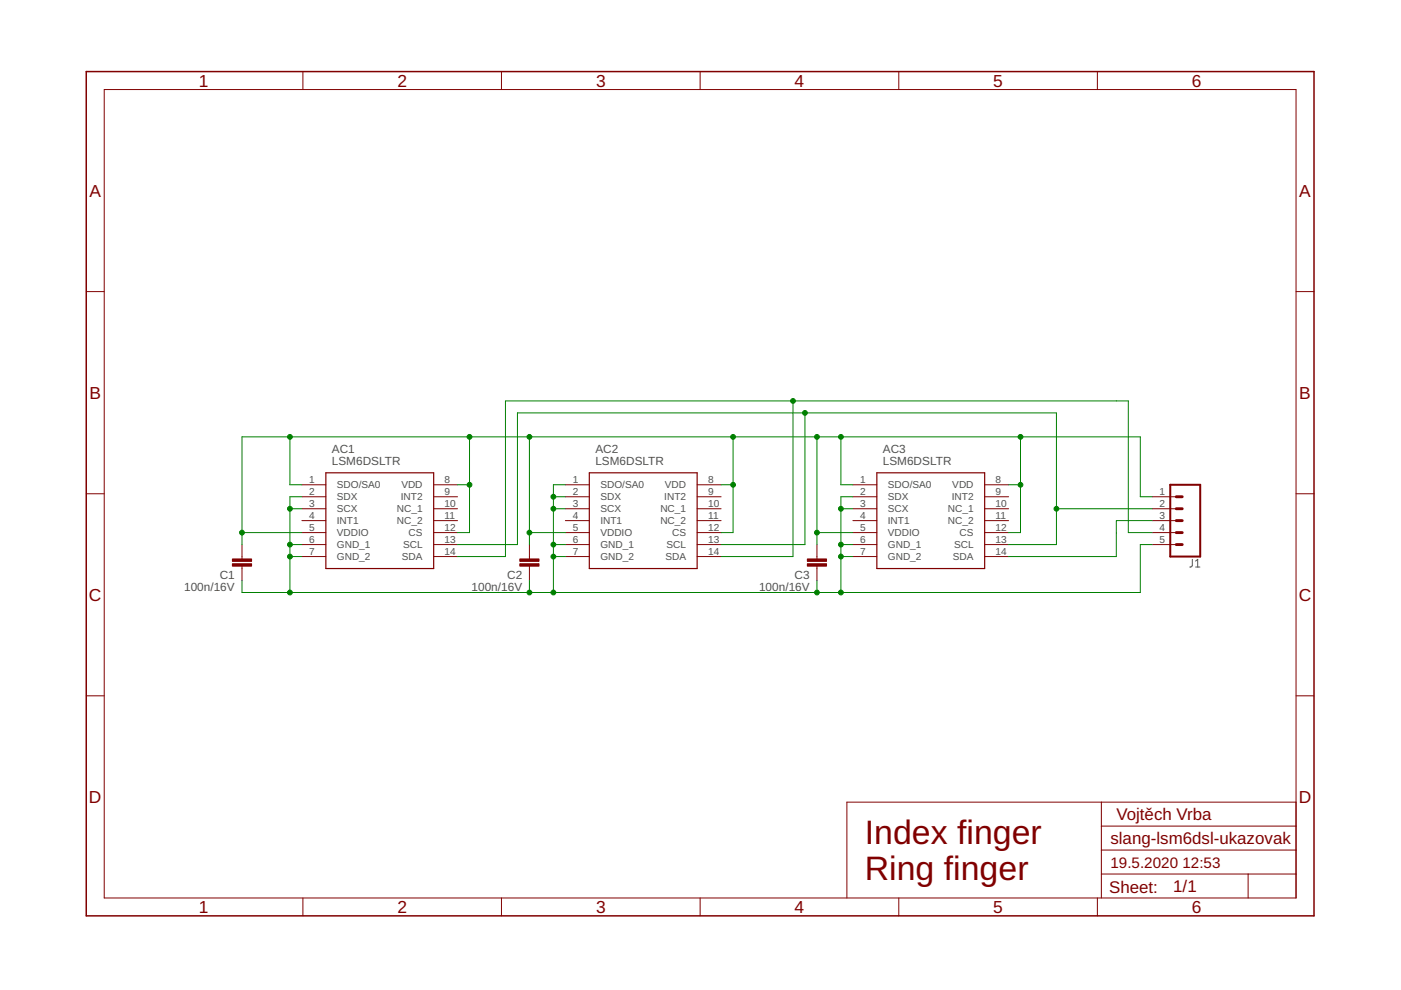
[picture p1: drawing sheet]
<svg xmlns="http://www.w3.org/2000/svg" width="297mm" height="210mm" viewBox="0 0 297 210" stroke-linecap="round" stroke-linejoin="round" font-family="sans-serif">
<path d="M252.8 118.6v1.4l-.6 .2M253.5 119l.4-.4v1.6M253.5 120.2h.9" fill="none" stroke="#505050" stroke-width=".21"/>
<g fill="none" stroke="#800000" stroke-width=".21">
<path d="M22.1 19h252.7v171.4h-252.7zM64.2 15.2v3.8M106.3 15.2v3.8M148.4 15.2v3.8M190.6 15.2v3.8M232.7 15.2v3.8M18.3 61.8h3.8M274.8 61.8h3.8M18.3 104.7h3.8M51.3 115.5v3M64 105.3h5.1M64 107.9h5.1"/>
<path d="M64 110.4h5.1M64 112.9h5.1M64 115.5h5.1M64 102.8h5.1M64 118h5.1M91.9 105.3h5.1M91.9 107.9h5.1M91.9 110.4h5.1M91.9 112.9h5.1M91.9 115.5h5.1M91.9 102.8h5.1M91.9 118h5.1"/>
<path d="M112.2 115.5v3M119.9 105.3h5M119.9 107.9h5M119.9 110.4h5M119.9 112.9h5M119.9 115.5h5M119.9 102.8h5M119.9 118h5M147.8 105.3h5.1M147.8 107.9h5.1M147.8 110.4h5.1M147.8 112.9h5.1"/>
<path d="M147.8 115.5h5.1M147.8 102.8h5.1M147.8 118h5.1M173.2 115.5v3M180.8 105.3h5.1M180.8 107.9h5.1M180.8 110.4h5.1M180.8 112.9h5.1M180.8 115.5h5.1M180.8 102.8h5.1M180.8 118h5.1M208.8 105.3h5"/>
<path d="M208.8 107.9h5M208.8 110.4h5M208.8 112.9h5M208.8 115.5h5M208.8 102.8h5M208.8 118h5M244.3 105.3h5.1M244.3 107.9h5.1M244.3 110.4h5.1M244.3 112.9h5.1M244.3 115.5h5.1M274.8 104.7h3.8"/>
<path d="M51.3 120v3.1M112.2 120v3.1M173.2 120v3.1M18.3 147.5h3.8M274.8 147.5h3.8M233.5 170.1v20.3M233.5 175.2h41.3M274.8 170.1h-95.2v20.3M64.2 190.4v3.8M106.3 190.4v3.8M148.4 190.4v3.8M190.6 190.4v3.8"/>
<path d="M232.7 190.4v3.8M233.5 185.3h41.3M233.5 180.2h41.3M264.6 185.3v5.1"/>
</g>
<g fill="#800000" stroke="#800000" stroke-width=".21">
<path d="M49.3 118.5h4v.5h-4z"/>
<path d="M49.3 119.5h4v.5h-4z"/>
<path d="M110.2 118.5h4.1v.5h-4.1z"/>
<path d="M110.2 119.5h4.1v.5h-4.1z"/>
<path d="M171.2 118.5h4v.5h-4z"/>
<path d="M171.2 119.5h4v.5h-4z"/>
</g>
<path d="M248.1 102.8h6.4v15.2h-6.4z" fill="none" stroke="#800000" stroke-width=".42"/>
<path d="M249.4 110.4h1.3M249.4 107.9h1.3M249.4 105.3h1.3M249.4 115.5h1.3M249.4 112.9h1.3" fill="none" stroke="#800000" stroke-width=".61"/>
<path d="M69.1 100.2h22.8v20.3h-22.8zM124.9 100.2h22.9v20.3h-22.9zM185.9 100.2h22.9v20.3h-22.9z" fill="none" stroke="#800000" stroke-width=".25"/>
<path d="M18.3 15.2h260.3v179h-260.3z" fill="none" stroke="#800000" stroke-width=".32"/>
<g fill="none" stroke="#008000" stroke-width=".21">
<path d="M61.5 92.6v10.2h2.5M99.5 92.6v20.3h-2.5M112.2 92.6v22.9M155.4 92.6v20.3h-2.5M168.1 85v33h-15.2M170.7 87.5v28h-17.8M173.2 92.6v22.9M178.3 92.6v10.2h2.5M216.4 92.6v20.3h-2.6M51.3 112.9h12.7M61.5 115.5h2.5M61.5 118h2.5"/>
<path d="M61.5 107.9h2.5M64 105.3h-2.5v20.3M97 102.8h2.5M97 115.5h12.7v-28h114.3v28h-10.2M112.2 112.9h7.7M117.3 105.3h2.6M117.3 115.5h2.6M117.3 118h2.6M117.3 107.9h2.6M119.9 102.8h-2.6v22.8M152.9 102.8h2.5M173.2 112.9h7.6"/>
<path d="M178.3 115.5h2.5M178.3 118h2.5M178.3 107.9h2.5M180.8 105.3h-2.5v20.3M213.8 102.8h2.6M224 107.9h20.3M244.3 105.3h-2.5v-12.7h-190.5v22.9M244.3 115.5h-2.5v10.1h-190.5v-2.5M244.3 112.9h-5.1v-27.9h-132v33h-10.2M244.3 110.4h-7.6v7.6h-22.9M112.2 123.1v2.5M173.2 123.1v2.5"/>
</g>
<g fill="#008000" stroke="#008000" stroke-width=".21">
<circle cx="51.3" cy="112.9" r=".51"/>
<circle cx="99.5" cy="92.6" r=".51"/>
<circle cx="216.4" cy="92.6" r=".51"/>
<circle cx="155.4" cy="92.6" r=".51"/>
<circle cx="112.2" cy="92.6" r=".51"/>
<circle cx="112.2" cy="112.9" r=".51"/>
<circle cx="173.2" cy="92.6" r=".51"/>
<circle cx="173.2" cy="112.9" r=".51"/>
<circle cx="61.5" cy="92.6" r=".51"/>
<circle cx="178.3" cy="92.6" r=".51"/>
<circle cx="99.5" cy="102.8" r=".51"/>
<circle cx="155.4" cy="102.8" r=".51"/>
<circle cx="216.4" cy="102.8" r=".51"/>
<circle cx="61.5" cy="118" r=".51"/>
<circle cx="61.5" cy="115.5" r=".51"/>
<circle cx="61.5" cy="107.9" r=".51"/>
<circle cx="117.3" cy="118" r=".51"/>
<circle cx="117.3" cy="115.5" r=".51"/>
<circle cx="117.3" cy="107.9" r=".51"/>
<circle cx="61.5" cy="125.6" r=".51"/>
<circle cx="112.2" cy="125.6" r=".51"/>
<circle cx="178.3" cy="118" r=".51"/>
<circle cx="178.3" cy="115.5" r=".51"/>
<circle cx="178.3" cy="107.9" r=".51"/>
<circle cx="117.3" cy="125.6" r=".51"/>
<circle cx="173.2" cy="125.6" r=".51"/>
<circle cx="178.3" cy="125.6" r=".51"/>
<circle cx="117.3" cy="105.3" r=".51"/>
<circle cx="170.7" cy="87.5" r=".51"/>
<circle cx="224" cy="107.9" r=".51"/>
<circle cx="168.1" cy="85" r=".51"/>
</g>
<g font-size="7.2" fill="#800000">
<text x="183.4" y="179">Index finger</text>
<text x="183.4" y="186.6">Ring finger</text>
</g>
<g font-size="3.7" fill="#800000">
<text x="42.1" y="18.4">1</text>
<text x="84.3" y="18.4">2</text>
<text x="126.4" y="18.4">3</text>
<text x="168.5" y="18.4">4</text>
<text x="210.6" y="18.4">5</text>
<text x="252.7" y="18.4">6</text>
<text x="19" y="41.7">A</text>
<text x="275.5" y="41.7">A</text>
<text x="19" y="84.5">B</text>
<text x="275.5" y="84.5">B</text>
<text x="18.9" y="127.4">C</text>
<text x="275.4" y="127.4">C</text>
<text x="18.9" y="170.2">D</text>
<text x="275.4" y="170.2">D</text>
<text x="42.1" y="193.6">1</text>
<text x="84.3" y="193.6">2</text>
<text x="126.4" y="193.6">3</text>
<text x="168.5" y="193.6">4</text>
<text x="210.6" y="193.6">5</text>
<text x="252.7" y="193.6">6</text>
</g>
<g font-size="3.6" fill="#800000">
<text x="236.7" y="173.9">Vojtěch Vrba</text>
<text x="235.4" y="179">slang-lsm6dsl-ukazovak</text>
<text x="235.2" y="189.2">Sheet:</text>
<text x="248.8" y="189.1">1/1</text>
</g>
<g font-size="3.2" fill="#800000">
<text x="235.4" y="184">19.5.2020</text>
<text x="250.7" y="184">12:53</text>
</g>
<g font-size="2.5" fill="#505050">
<text x="70.4" y="98.6">LSM6DSLTR</text>
<text x="70.4" y="96">AC1</text>
<text x="126.2" y="98.6">LSM6DSLTR</text>
<text x="126.2" y="96">AC2</text>
<text x="187.2" y="98.6">LSM6DSLTR</text>
<text x="187.2" y="96">AC3</text>
<text x="39" y="125.3">100n/16V</text>
<text x="46.6" y="122.7">C1</text>
<text x="100" y="125.3">100n/16V</text>
<text x="107.5" y="122.7">C2</text>
<text x="160.9" y="125.3">100n/16V</text>
<text x="168.5" y="122.7">C3</text>
</g>
<g font-size="2.1" fill="#505050">
<text x="65.6" y="102.4">1</text>
<text x="65.6" y="105">2</text>
<text x="65.6" y="107.5">3</text>
<text x="71.4" y="103.5">SDO/SA0</text>
<text x="71.4" y="106.1">SDX</text>
<text x="85" y="106.1">INT2</text>
<text x="85.1" y="103.5">VDD</text>
<text x="94.3" y="102.4">8</text>
<text x="94.3" y="105">9</text>
<text x="94.3" y="107.5">10</text>
<text x="121.4" y="102.4">1</text>
<text x="121.4" y="105">2</text>
<text x="121.4" y="107.5">3</text>
<text x="127.3" y="103.5">SDO/SA0</text>
<text x="127.3" y="106.1">SDX</text>
<text x="140.8" y="106.1">INT2</text>
<text x="141" y="103.5">VDD</text>
<text x="150.1" y="102.4">8</text>
<text x="150.1" y="105">9</text>
<text x="150.1" y="107.5">10</text>
<text x="182.4" y="102.4">1</text>
<text x="182.4" y="105">2</text>
<text x="182.4" y="107.5">3</text>
<text x="188.2" y="103.5">SDO/SA0</text>
<text x="188.2" y="106.1">SDX</text>
<text x="201.8" y="106.1">INT2</text>
<text x="201.9" y="103.5">VDD</text>
<text x="211.1" y="102.4">8</text>
<text x="211.1" y="105">9</text>
<text x="211.1" y="107.5">10</text>
<text x="245.9" y="105">1</text>
<text x="245.9" y="107.5">2</text>
<text x="65.6" y="110">4</text>
<text x="65.6" y="112.6">5</text>
<text x="71.4" y="108.6">SCX</text>
<text x="71.4" y="111.2">INT1</text>
<text x="71.4" y="113.7">VDDIO</text>
<text x="84.1" y="108.6">NC_1</text>
<text x="84.1" y="111.2">NC_2</text>
<text x="86.6" y="113.7">CS</text>
<text x="94.3" y="110">11</text>
<text x="94.3" y="112.6">12</text>
<text x="121.4" y="110">4</text>
<text x="121.4" y="112.6">5</text>
<text x="127.3" y="108.6">SCX</text>
<text x="127.3" y="111.2">INT1</text>
<text x="127.3" y="113.7">VDDIO</text>
<text x="140" y="108.6">NC_1</text>
<text x="140" y="111.2">NC_2</text>
<text x="142.5" y="113.7">CS</text>
<text x="150.1" y="110">11</text>
<text x="150.1" y="112.6">12</text>
<text x="182.4" y="110">4</text>
<text x="182.4" y="112.6">5</text>
<text x="188.2" y="108.6">SCX</text>
<text x="188.2" y="111.2">INT1</text>
<text x="188.2" y="113.7">VDDIO</text>
<text x="201" y="108.6">NC_1</text>
<text x="201" y="111.2">NC_2</text>
<text x="203.5" y="113.7">CS</text>
<text x="211.1" y="110">11</text>
<text x="211.1" y="112.6">12</text>
<text x="245.9" y="110">3</text>
<text x="245.9" y="112.6">4</text>
<text x="65.6" y="115.1">6</text>
<text x="65.6" y="117.7">7</text>
<text x="71.4" y="116.2">GND_1</text>
<text x="71.4" y="118.8">GND_2</text>
<text x="85.2" y="118.8">SDA</text>
<text x="85.5" y="116.2">SCL</text>
<text x="94.3" y="115.1">13</text>
<text x="94.3" y="117.7">14</text>
<text x="121.4" y="115.1">6</text>
<text x="121.4" y="117.7">7</text>
<text x="127.3" y="116.2">GND_1</text>
<text x="127.3" y="118.8">GND_2</text>
<text x="141.1" y="118.8">SDA</text>
<text x="141.3" y="116.2">SCL</text>
<text x="150.1" y="115.1">13</text>
<text x="150.1" y="117.7">14</text>
<text x="182.4" y="115.1">6</text>
<text x="182.4" y="117.7">7</text>
<text x="188.2" y="116.2">GND_1</text>
<text x="188.2" y="118.8">GND_2</text>
<text x="202" y="118.8">SDA</text>
<text x="202.3" y="116.2">SCL</text>
<text x="211.1" y="115.1">13</text>
<text x="211.1" y="117.7">14</text>
<text x="245.9" y="115.1">5</text>
</g>
</svg>
